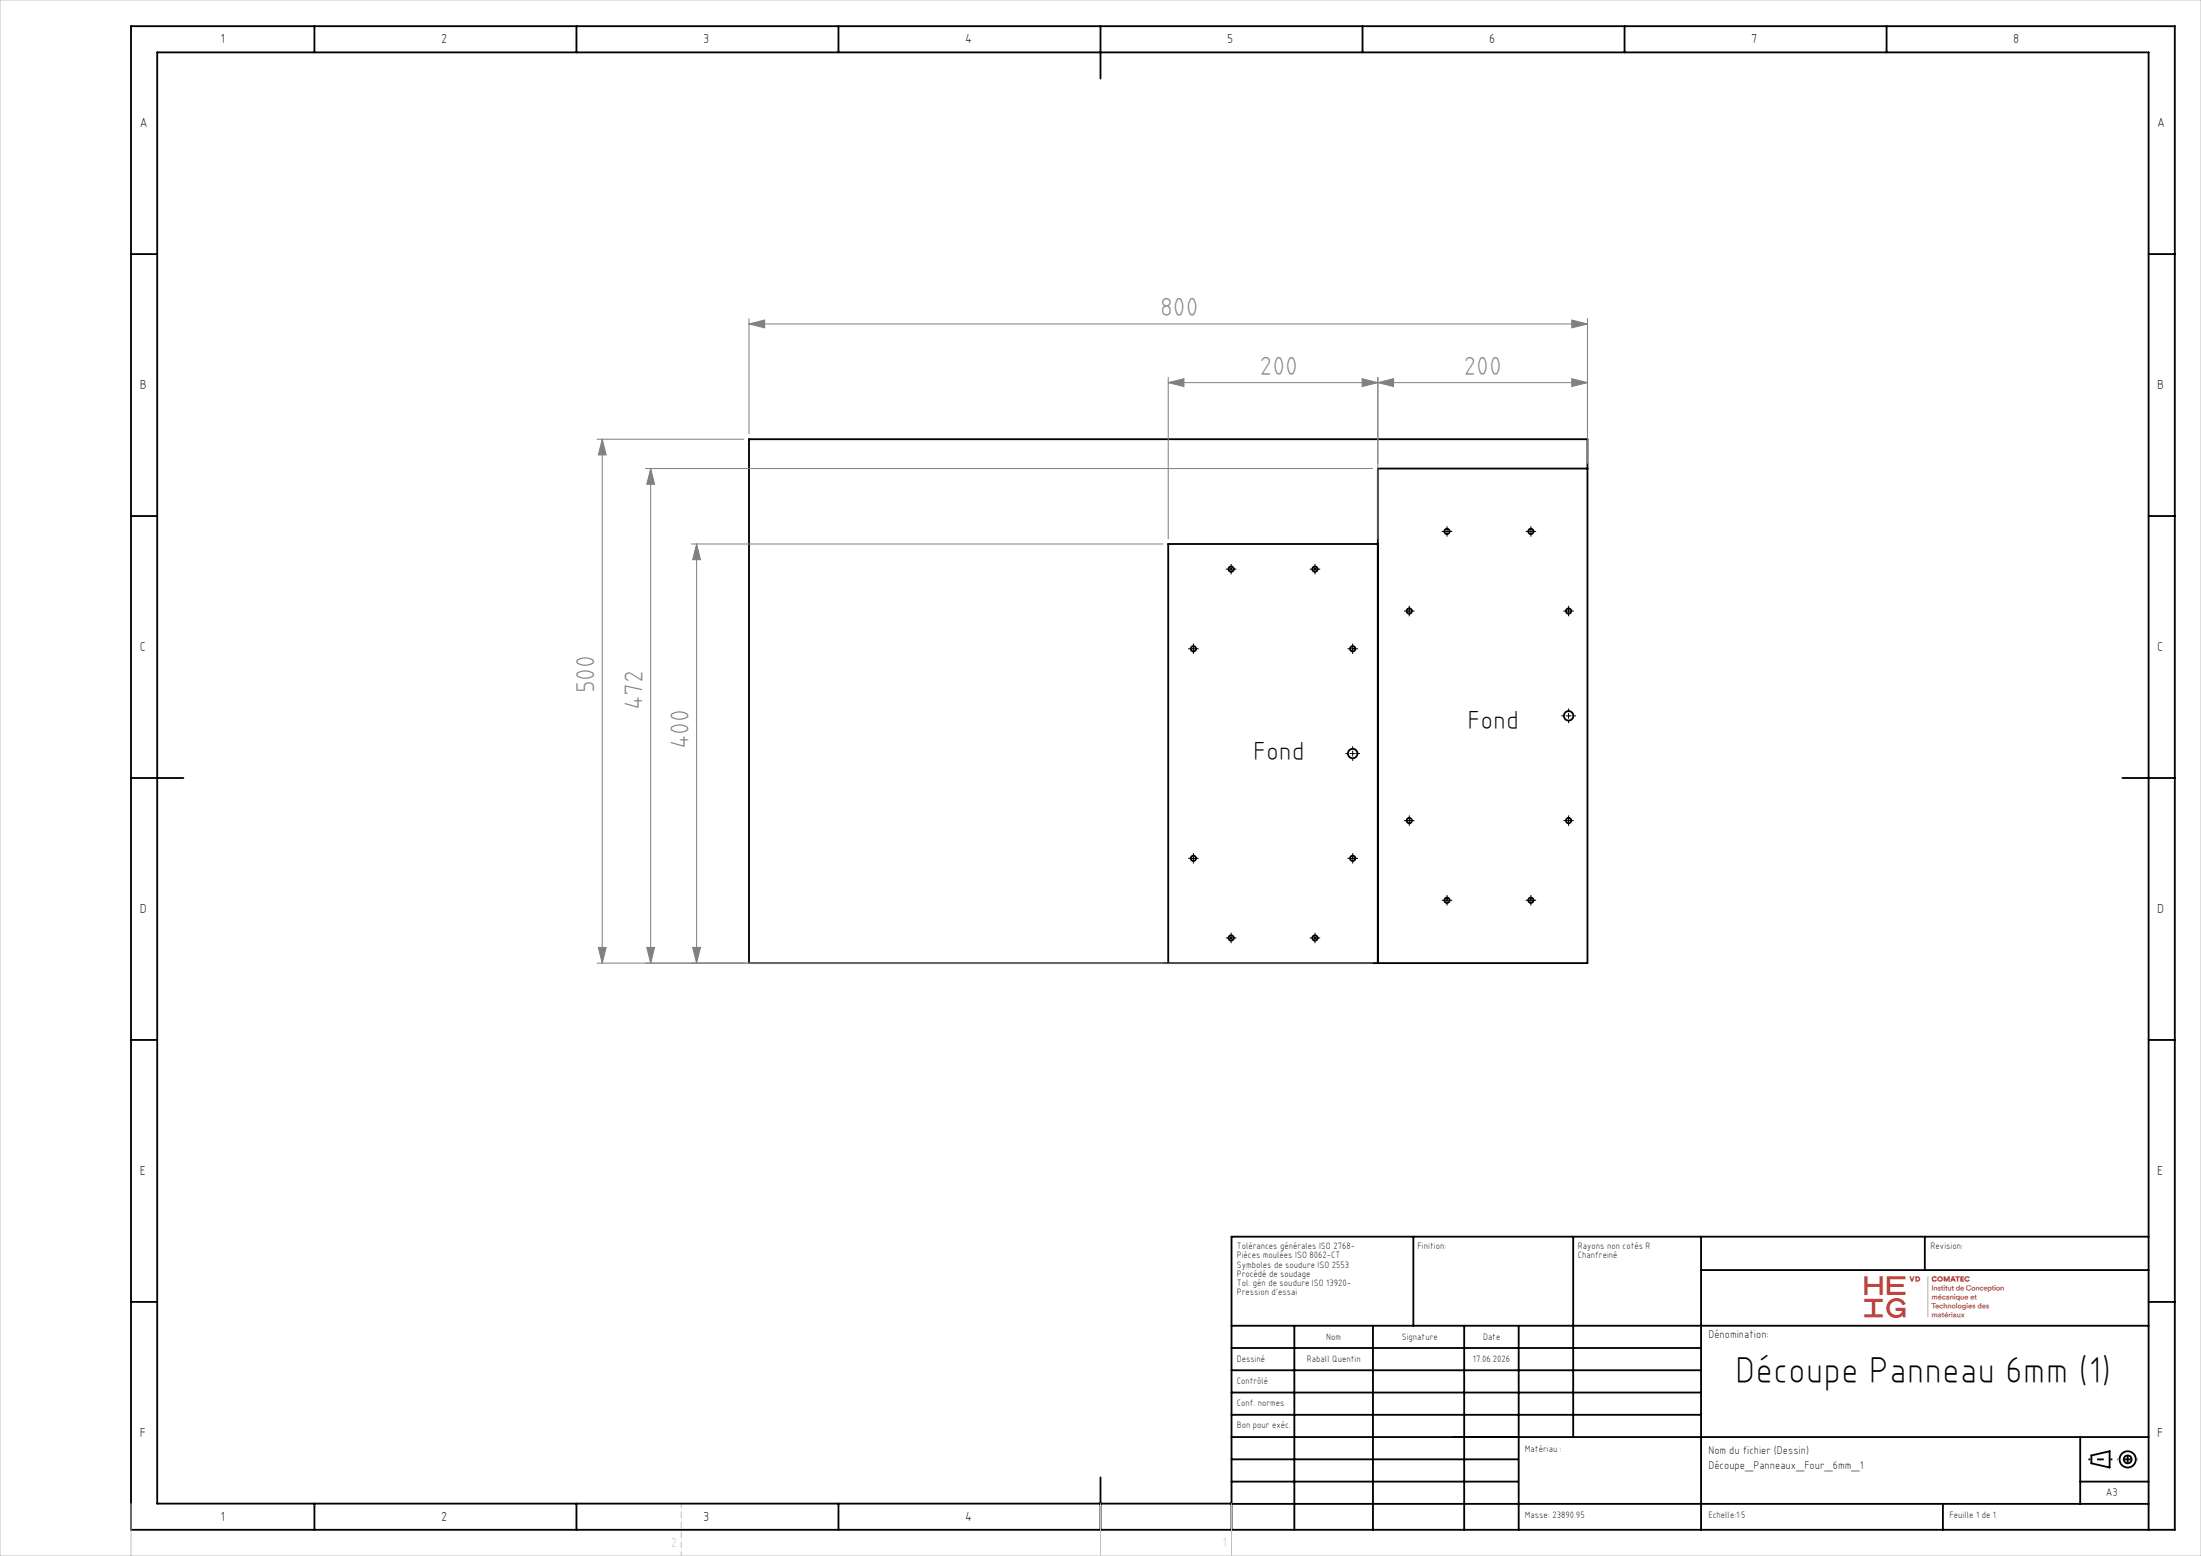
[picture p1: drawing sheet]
<svg xmlns="http://www.w3.org/2000/svg" width="420mm" height="297mm" viewBox="0 0 420 297" stroke-linecap="round" stroke-linejoin="round" font-family="sans-serif">
<g fill="none" stroke="#000" stroke-width=".35">
<path d="M25 5h390v287h-390zM60 5v5M110 5v5M160 5v5M210 5v10M260 5v5M310 5v5M360 5v5M25 48.5h5M410 48.5h5M25 98.5h5M142.9 83.8h160v100h-160z"/>
<path d="M302.9 89.4h-40v94.4M410 98.5h5M262.9 103.8h-40v80M25 148.5h10M405 148.5h10M25 198.5h5M410 198.5h5M269.7 236.1v17M300.2 236.1v38.2M324.6 236.1v55.9M367.3 236.1v6.3M410 236.1h-175v55.9"/>
<path d="M25 248.5h5M235 253.1h175M235 257.3h89.6M247 253.1v38.9M262 253.1v38.9M279.4 253.1v38.9M289.8 253.1v38.9M324.6 242.4h85.4M410 248.5h5M235 270.1h89.6M235 265.8h89.6M235 261.6h89.6"/>
<path d="M235 278.6h54.6M235 274.3h175M397 274.3v12.8M399.1 277.8l3.5-.8v3.1l-3.5-.8zM60 287v5M110 287v5M160 287v5M210 282v10M235 287.1h175M235 287h-205v-277h380v282M235 282.8h54.6M370.8 287.1v4.9"/>
<path d="M397 282.8h13"/>
<circle cx="234.9" cy="108.6" r=".5"/>
<circle cx="250.9" cy="108.6" r=".5"/>
<circle cx="268.9" cy="116.6" r=".5"/>
<circle cx="276.1" cy="101.4" r=".5"/>
<circle cx="292.1" cy="101.4" r=".5"/>
<circle cx="299.3" cy="116.6" r=".5"/>
<circle cx="227.7" cy="123.8" r=".5"/>
<circle cx="258.1" cy="123.8" r=".5"/>
<circle cx="299.3" cy="136.6" r=".9"/>
<circle cx="258.1" cy="143.8" r=".9"/>
<circle cx="268.9" cy="156.6" r=".5"/>
<circle cx="299.3" cy="156.6" r=".5"/>
<circle cx="227.7" cy="163.8" r=".5"/>
<circle cx="234.9" cy="179" r=".5"/>
<circle cx="250.9" cy="179" r=".5"/>
<circle cx="258.1" cy="163.8" r=".5"/>
<circle cx="276.1" cy="171.8" r=".5"/>
<circle cx="292.1" cy="171.8" r=".5"/>
<circle cx="406" cy="278.6" r=".75"/>
<circle cx="406" cy="278.6" r="1.55"/>
</g>
<g fill="none" stroke="#808080" stroke-width=".19">
<path d="M142.9 61.8l3-.7v1.5zM142.9 60.8v22M142.9 61.8h160M222.9 73l3-.7v1.5zM222.9 73h80M222.9 72v30.8M259.9 72.3l3 .7-3 .8zM262.9 73l3-.7v1.5zM262.9 72v30.8M299.9 61.1l3 .7-3 .8zM299.9 72.3l3 .7-3 .8zM302.9 60.8v27.6"/>
<path d="M113.9 83.8h28M114.9 83.8l.8 3h-1.5zM114.9 83.8v100M123.2 89.4h138.7M124.2 89.4l.7 3h-1.5zM124.2 89.4v94.4M131.9 103.8h90M132.9 103.8l.8 3h-1.5zM132.9 103.8v80M113.9 183.8h148M114.2 180.8h1.5l-.8 3zM123.4 180.8h1.5l-.7 3z"/>
<path d="M132.2 180.8h1.5l-.8 3z"/>
</g>
<g fill="none" stroke="#000" stroke-width=".19" stroke-dasharray="30.5 1.3 1.3 1.3" stroke-linecap="butt">
<path d="M234.4 108.6h-.5M234.9 108.1v-.5M234.9 109.1v.5M235.4 108.6h.5M250.4 108.6h-.5M250.9 108.1v-.5M250.9 109.1v.5M251.4 108.6h.5M268.4 116.6h-.5M268.9 116.1v-.5M268.9 117.1v.5M269.4 116.6h.5"/>
<path d="M275.6 101.4h-.5M276.1 100.9v-.5M276.1 101.9v.5M276.6 101.4h.5M291.6 101.4h-.5M292.1 100.9v-.5M292.1 101.9v.5M292.6 101.4h.5M298.8 116.6h-.5M299.3 116.1v-.5M299.3 117.1v.5M299.8 116.6h.5"/>
<path d="M227.2 123.8h-.5M227.7 123.3v-.5M227.7 124.3v.5M228.2 123.8h.5M257.6 123.8h-.5M258.1 123.3v-.5M258.1 124.3v.5M258.6 123.8h.5M298.3 136.6h-.4M299.3 135.6v-.4M299.3 137.6v.4M300.3 136.6h.4"/>
<path d="M257.1 143.8h-.4M258.1 142.8v-.4M258.1 144.8v.4M259.1 143.8h.4M268.4 156.6h-.5M268.9 156.1v-.5M268.9 157.1v.5M269.4 156.6h.5M298.8 156.6h-.5M299.3 156.1v-.5M299.3 157.1v.5M299.8 156.6h.5"/>
<path d="M227.2 163.8h-.5M227.7 163.3v-.5M227.7 164.3v.5M228.2 163.8h.5M234.4 179h-.5M234.9 178.5v-.5M234.9 179.5v.5M235.4 179h.5M250.4 179h-.5M250.9 178.5v-.5M250.9 179.5v.5M251.4 179h.5"/>
<path d="M257.6 163.8h-.5M258.1 163.3v-.5M258.1 164.3v.5M258.6 163.8h.5M275.6 171.8h-.5M276.1 171.3v-.5M276.1 172.3v.5M276.6 171.8h.5M291.6 171.8h-.5M292.1 171.3v-.5M292.1 172.3v.5M292.6 171.8h.5"/>
</g>
<path d="M398.5 278.6h4.6" fill="none" stroke="#000" stroke-width=".35" stroke-dasharray="30.5 1.3 1.3 1.3" stroke-dashoffset="30.1" stroke-linecap="butt"/>
<path d="M406 276.6v3.8" fill="none" stroke="#000" stroke-width=".35" stroke-dasharray="30.5 1.3 1.3 1.3" stroke-dashoffset="30.5" stroke-linecap="butt"/>
<path d="M408 278.6h-4" fill="none" stroke="#000" stroke-width=".35" stroke-dasharray="30.5 1.3 1.3 1.3" stroke-dashoffset="30.4" stroke-linecap="butt"/>
<path d="M130 287v10" fill="none" stroke="#c0c0c0" stroke-width=".19" stroke-dasharray="1.3 .6" stroke-dashoffset=".4" stroke-linecap="butt"/>
<g fill="none" stroke="#000" stroke-width=".19">
<path d="M234.4 108.6h1M234.9 108.1v1M250.4 108.6h1M250.9 108.1v1M268.4 116.6h1M268.9 116.1v1M275.6 101.4h1M276.1 100.9v1M291.6 101.4h1M292.1 100.9v1M298.8 116.6h1M299.3 116.1v1"/>
<path d="M227.2 123.8h1M227.7 123.3v1M257.6 123.8h1M258.1 123.3v1M298.8 136.6h1M299.3 136.1v1M257.6 143.8h1M258.1 143.3v1M268.4 156.6h1M268.9 156.1v1M298.8 156.6h1M299.3 156.1v1"/>
<path d="M227.2 163.8h1M227.7 163.3v1M234.4 179h1M234.9 178.5v1M250.4 179h1M250.9 178.5v1M257.6 163.8h1M258.1 163.3v1M275.6 171.8h1M276.1 171.3v1M291.6 171.8h1M292.1 171.3v1"/>
</g>
<path d="M0 0h420v297h-420zM25 287v10M210 287v10M235 287v10" fill="none" stroke="#c0c0c0" stroke-width=".19"/>
<g fill="#808080">
<path d="M299.9 61.1l3 .7-3 .8zM142.9 61.8l3-.7v1.5z"/>
<path d="M262.9 73l3-.7v1.5zM299.9 72.3l3 .7-3 .8z"/>
<path d="M259.9 72.3l3 .7-3 .8zM222.9 73l3-.7v1.5z"/>
<path d="M123.4 180.8h1.5l-.7 3zM124.2 89.4l.7 3h-1.5z"/>
<path d="M114.9 83.8l.8 3h-1.5zM114.2 180.8h1.5l-.8 3z"/>
<path d="M132.9 103.8l.8 3h-1.5zM132.2 180.8h1.5l-.8 3z"/>
</g>
<text font-size="7.1" x="331.1" y="264">Découpe Panneau 6mm (1)</text>
<g font-size="5" fill="#808080">
<text x="221.4" y="60.3">800</text>
<text x="240.4" y="71.5">200</text>
<text x="279.3" y="71.5">200</text>
<text x="113.4" y="132.4" transform="rotate(-90 113.4 132.4)">500</text>
<text x="122.7" y="135.6" transform="rotate(-90 122.7 135.6)">472</text>
<text x="131.4" y="143" transform="rotate(-90 131.4 143)">400</text>
</g>
<g font-size="5">
<text x="280.1" y="139.2">Fond</text>
<text x="239.1" y="145.2">Fond</text>
</g>
<g font-size="2.5">
<text x="42.1" y="8.2">1</text>
<text x="84.2" y="8.2">2</text>
<text x="134.2" y="8.2">3</text>
<text x="184.2" y="8.2">4</text>
<text x="234.2" y="8.2">5</text>
<text x="284.2" y="8.2">6</text>
<text x="334.2" y="8.2">7</text>
<text x="384.2" y="8.2">8</text>
<text x="26.7" y="24.2">A</text>
<text x="411.7" y="24.2">A</text>
<text x="26.7" y="74.2">B</text>
<text x="411.7" y="74.2">B</text>
<text x="26.7" y="124.2">C</text>
<text x="411.7" y="124.2">C</text>
<text x="26.7" y="174.2">D</text>
<text x="411.7" y="174.2">D</text>
<text x="26.7" y="224.2">E</text>
<text x="411.7" y="224.2">E</text>
<text x="26.7" y="274.2">F</text>
<text x="411.7" y="274.2">F</text>
<text x="42.1" y="290.2">1</text>
<text x="84.2" y="290.2">2</text>
<text x="134.2" y="290.2">3</text>
<text x="184.2" y="290.2">4</text>
</g>
<text font-size="2.5" fill="#e1251b" x="355.8" y="251.5">⟫</text>
<text font-size="2.5" fill="#c0c0c0" x="128" y="295.3">2</text>
<g font-size="2.1">
<text x="326" y="255.5">Dénomination:</text>
<text x="326" y="277.5">Nom du fichier (Dessin)</text>
<text x="326" y="280.5">Découpe_Panneaux_Four_6mm_1</text>
<text x="401.9" y="285.5">A3</text>
</g>
<g font-size="1.8">
<text x="236" y="238.4">Tolérances générales ISO 2768-</text>
<text x="270.5" y="238.4">Finition:</text>
<text x="301.1" y="238.4">Rayons non cotés R</text>
<text x="368.4" y="238.4">Revision:</text>
<text x="236" y="240.2">Pièces moulées ISO 8062-CT</text>
<text x="236" y="242">Symboles de soudure ISO 2553</text>
<text x="236" y="243.7">Procédé de soudage</text>
<text x="236" y="245.5">Tol. gén de soudure ISO 13920-</text>
<text x="301.1" y="240.2">Chanfreiné</text>
<text x="236" y="247.3">Pression d'essai</text>
<text x="253.1" y="255.7">Nom</text>
<text x="267.5" y="255.7">Signature</text>
<text x="283" y="255.7">Date</text>
<text x="236" y="260">Dessiné</text>
<text x="249.4" y="260">Raball Quentin</text>
<text x="281.1" y="260">17.06.2026</text>
<text x="236" y="264.1">Contrôlé</text>
<text x="236" y="268.3">Conf. normes</text>
<text x="236" y="272.5">Bon pour exéc.</text>
<text x="291" y="277.2">Matériau :</text>
<text x="291" y="289.8">Masse: 23890.95</text>
<text x="326" y="289.8">Echelle:1:5</text>
<text x="372" y="289.8">Feuille 1 de 1</text>
</g>
</svg>
